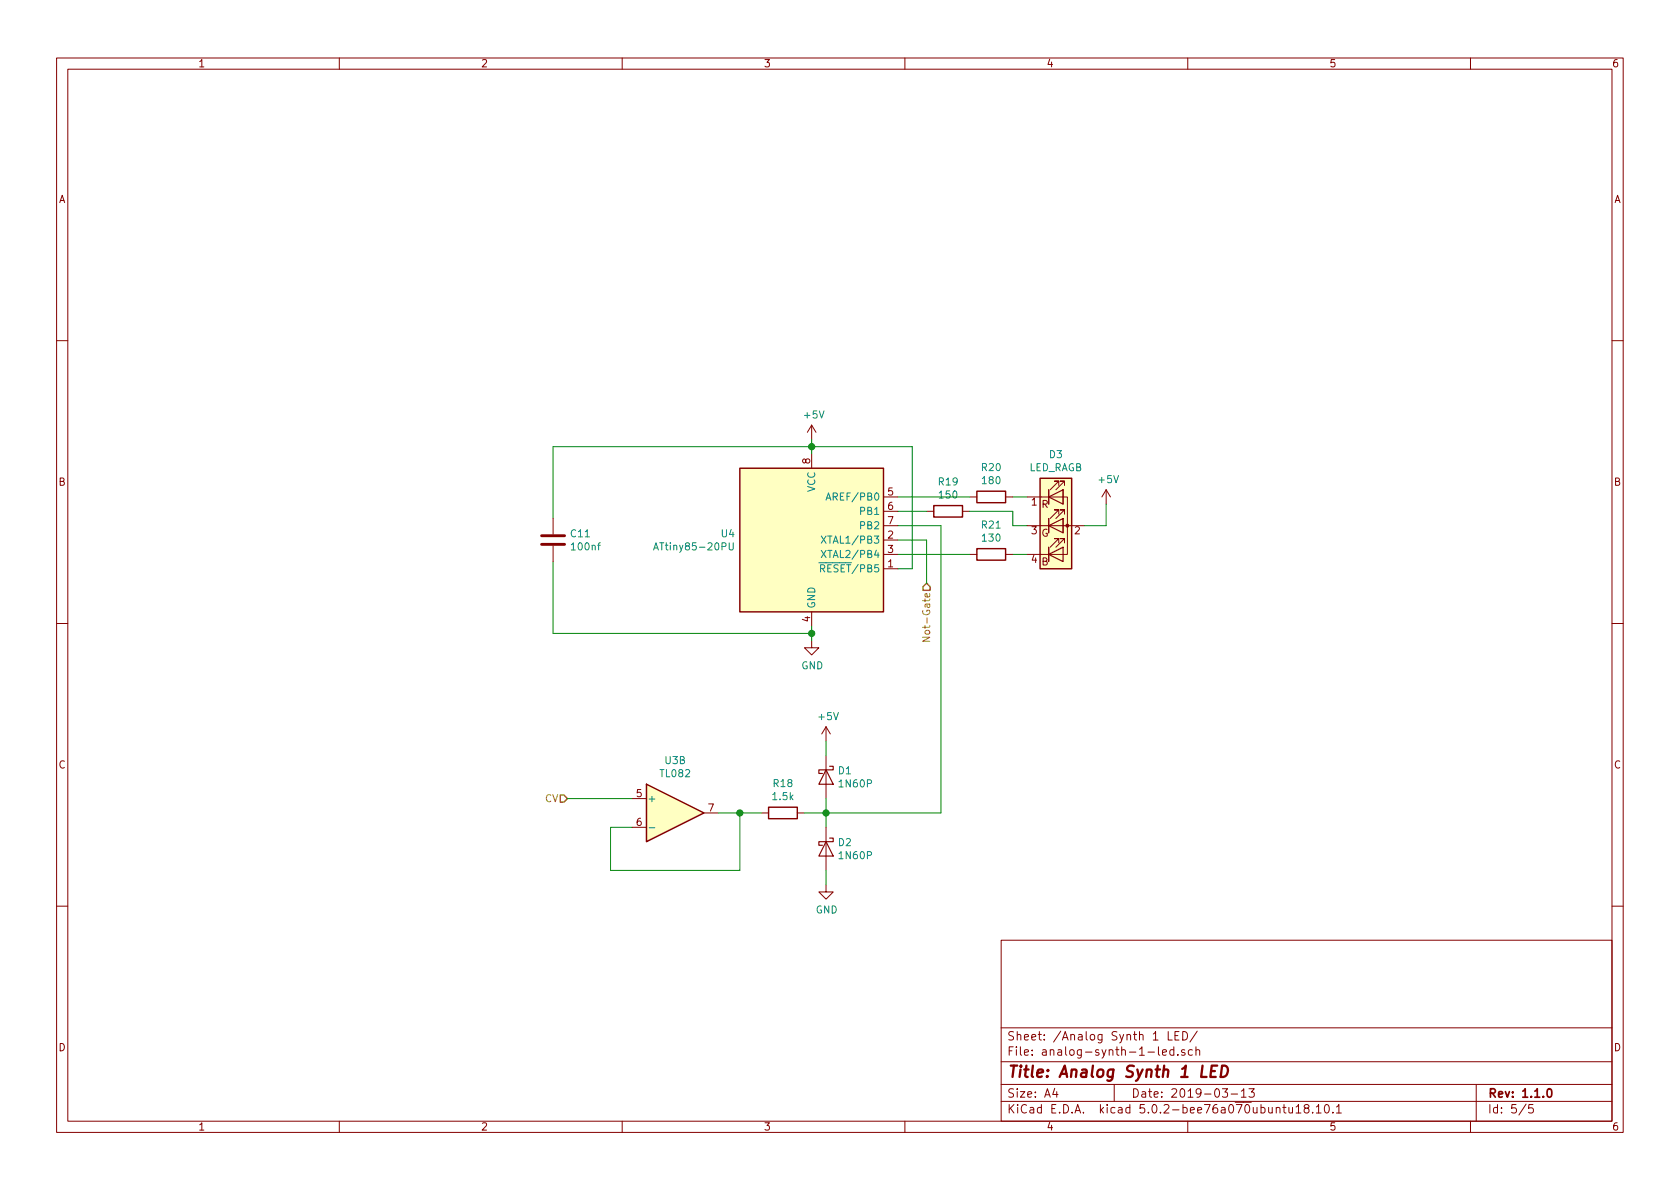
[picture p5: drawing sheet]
EESchema Schematic File Version 4
LIBS:analog-synth-1-cache
EELAYER 26 0
EELAYER END
$Descr A4 11693 8268
encoding utf-8
Sheet 5 5
Title "Analog Synth 1 LED"
Date "2019-03-13"
Rev "1.1.0"
Comp ""
Comment1 ""
Comment2 ""
Comment3 ""
Comment4 ""
$EndDescr
$Comp
L MCU_Microchip_ATtiny:ATtiny85-20PU U4
U 1 1
P 5650 3750
F 0 "U4" H 5120 3796 50  0000 R CNN
F 1 "ATtiny85-20PU" H 5120 3705 50  0000 R CNN
F 2 "Package_DIP:DIP-8_W7.62mm" H 5650 3750 50  0001 C CIN
F 3 "http://ww1.microchip.com/downloads/en/DeviceDoc/atmel-2586-avr-8-bit-microcontroller-attiny25-attiny45-attiny85_datasheet.pdf" H 5650 3750 50  0001 C CNN
	1    5650 3750
	1    0    0    -1  
$EndComp
$Comp
L power:+5V #PWR034
U 1 1
P 5650 3050
F 0 "#PWR034" H 5650 2900 50  0001 C CNN
F 1 "+5V" H 5665 3223 50  0000 C CNN
F 2 "" H 5650 3050 50  0001 C CNN
F 3 "" H 5650 3050 50  0001 C CNN
	1    5650 3050
	1    0    0    -1  
$EndComp
Wire Wire Line
	5650 3050 5650 3100
$Comp
L power:GND #PWR035
U 1 1
P 5650 4450
F 0 "#PWR035" H 5650 4200 50  0001 C CNN
F 1 "GND" H 5655 4277 50  0000 C CNN
F 2 "" H 5650 4450 50  0001 C CNN
F 3 "" H 5650 4450 50  0001 C CNN
	1    5650 4450
	1    0    0    -1  
$EndComp
Wire Wire Line
	5650 4450 5650 4400
Wire Wire Line
	6250 3950 6350 3950
Wire Wire Line
	6350 3950 6350 3100
Wire Wire Line
	6350 3100 5650 3100
Connection ~ 5650 3100
Wire Wire Line
	5650 3100 5650 3150
$Comp
L Device:LED_RAGB D3
U 1 1
P 7350 3650
F 0 "D3" H 7350 4147 50  0000 C CNN
F 1 "LED_RAGB" H 7350 4056 50  0000 C CNN
F 2 "" H 7350 3600 50  0001 C CNN
F 3 "~" H 7350 3600 50  0001 C CNN
	1    7350 3650
	1    0    0    -1  
$EndComp
Wire Wire Line
	7150 3650 7050 3650
Wire Wire Line
	7050 3650 7050 3550
$Comp
L Device:R R20
U 1 1
P 6900 3450
F 0 "R20" V 6693 3450 50  0000 C CNN
F 1 "180" V 6784 3450 50  0000 C CNN
F 2 "" V 6830 3450 50  0001 C CNN
F 3 "~" H 6900 3450 50  0001 C CNN
	1    6900 3450
	0    1    1    0   
$EndComp
$Comp
L Device:R R19
U 1 1
P 6600 3550
F 0 "R19" V 6393 3550 50  0000 C CNN
F 1 "150" V 6484 3550 50  0000 C CNN
F 2 "" V 6530 3550 50  0001 C CNN
F 3 "~" H 6600 3550 50  0001 C CNN
	1    6600 3550
	0    1    1    0   
$EndComp
$Comp
L Device:R R21
U 1 1
P 6900 3850
F 0 "R21" V 6693 3850 50  0000 C CNN
F 1 "130" V 6784 3850 50  0000 C CNN
F 2 "" V 6830 3850 50  0001 C CNN
F 3 "~" H 6900 3850 50  0001 C CNN
	1    6900 3850
	0    1    1    0   
$EndComp
Wire Wire Line
	7150 3450 7050 3450
Wire Wire Line
	7050 3550 6750 3550
Wire Wire Line
	7150 3850 7050 3850
$Comp
L power:+5V #PWR038
U 1 1
P 7700 3500
F 0 "#PWR038" H 7700 3350 50  0001 C CNN
F 1 "+5V" H 7715 3673 50  0000 C CNN
F 2 "" H 7700 3500 50  0001 C CNN
F 3 "" H 7700 3500 50  0001 C CNN
	1    7700 3500
	1    0    0    -1  
$EndComp
Wire Wire Line
	7700 3500 7700 3650
Wire Wire Line
	7700 3650 7550 3650
Text HLabel 3950 5550 0    50   Input ~ 0
CV
Text HLabel 6450 4050 3    50   Input ~ 0
Not-Gate
Wire Wire Line
	6450 4050 6450 3750
Wire Wire Line
	6450 3750 6250 3750
Wire Wire Line
	6550 3650 6250 3650
Wire Wire Line
	6750 3450 6250 3450
Wire Wire Line
	6450 3550 6250 3550
Wire Wire Line
	6750 3850 6250 3850
Wire Wire Line
	3850 3600 3850 3100
Wire Wire Line
	3850 3100 5650 3100
Wire Wire Line
	3850 3900 3850 4400
Wire Wire Line
	3850 4400 5650 4400
Connection ~ 5650 4400
Wire Wire Line
	5650 4400 5650 4350
$Comp
L Device:C C11
U 1 1
P 3850 3750
F 0 "C11" H 3965 3796 50  0000 L CNN
F 1 "100nf" H 3965 3705 50  0000 L CNN
F 2 "" H 3888 3600 50  0001 C CNN
F 3 "~" H 3850 3750 50  0001 C CNN
	1    3850 3750
	1    0    0    -1  
$EndComp
$Comp
L Amplifier_Operational:TL082 U3
U 2 1
P 4700 5650
F 0 "U3" H 4700 6017 50  0000 C CNN
F 1 "TL082" H 4700 5926 50  0000 C CNN
F 2 "" H 4700 5650 50  0001 C CNN
F 3 "http://www.ti.com/lit/ds/symlink/tl081.pdf" H 4700 5650 50  0001 C CNN
	2    4700 5650
	1    0    0    -1  
$EndComp
Wire Wire Line
	3950 5550 4400 5550
Wire Wire Line
	4400 5750 4250 5750
Wire Wire Line
	4250 5750 4250 6050
Wire Wire Line
	4250 6050 5150 6050
Wire Wire Line
	5150 6050 5150 5650
Wire Wire Line
	5150 5650 5000 5650
$Comp
L Device:R R18
U 1 1
P 5450 5650
F 0 "R18" V 5243 5650 50  0000 C CNN
F 1 "1.5k" V 5334 5650 50  0000 C CNN
F 2 "" V 5380 5650 50  0001 C CNN
F 3 "~" H 5450 5650 50  0001 C CNN
	1    5450 5650
	0    1    1    0   
$EndComp
Wire Wire Line
	5300 5650 5150 5650
Connection ~ 5150 5650
$Comp
L Device:D_Schottky D2
U 1 1
P 5750 5900
F 0 "D2" V 5704 5979 50  0000 L CNN
F 1 "1N60P" V 5795 5979 50  0000 L CNN
F 2 "" H 5750 5900 50  0001 C CNN
F 3 "~" H 5750 5900 50  0001 C CNN
	1    5750 5900
	0    1    1    0   
$EndComp
$Comp
L Device:D_Schottky D1
U 1 1
P 5750 5400
F 0 "D1" V 5704 5479 50  0000 L CNN
F 1 "1N60P" V 5795 5479 50  0000 L CNN
F 2 "" H 5750 5400 50  0001 C CNN
F 3 "~" H 5750 5400 50  0001 C CNN
	1    5750 5400
	0    1    1    0   
$EndComp
Wire Wire Line
	5600 5650 5750 5650
Wire Wire Line
	5750 5650 5750 5550
Wire Wire Line
	5750 5650 5750 5750
Connection ~ 5750 5650
$Comp
L power:+5V #PWR036
U 1 1
P 5750 5150
F 0 "#PWR036" H 5750 5000 50  0001 C CNN
F 1 "+5V" H 5765 5323 50  0000 C CNN
F 2 "" H 5750 5150 50  0001 C CNN
F 3 "" H 5750 5150 50  0001 C CNN
	1    5750 5150
	1    0    0    -1  
$EndComp
Wire Wire Line
	5750 5150 5750 5250
$Comp
L power:GND #PWR037
U 1 1
P 5750 6150
F 0 "#PWR037" H 5750 5900 50  0001 C CNN
F 1 "GND" H 5755 5977 50  0000 C CNN
F 2 "" H 5750 6150 50  0001 C CNN
F 3 "" H 5750 6150 50  0001 C CNN
	1    5750 6150
	1    0    0    -1  
$EndComp
Wire Wire Line
	5750 6150 5750 6050
Wire Wire Line
	5750 5650 6550 5650
Wire Wire Line
	6550 3650 6550 5650
$EndSCHEMATC
